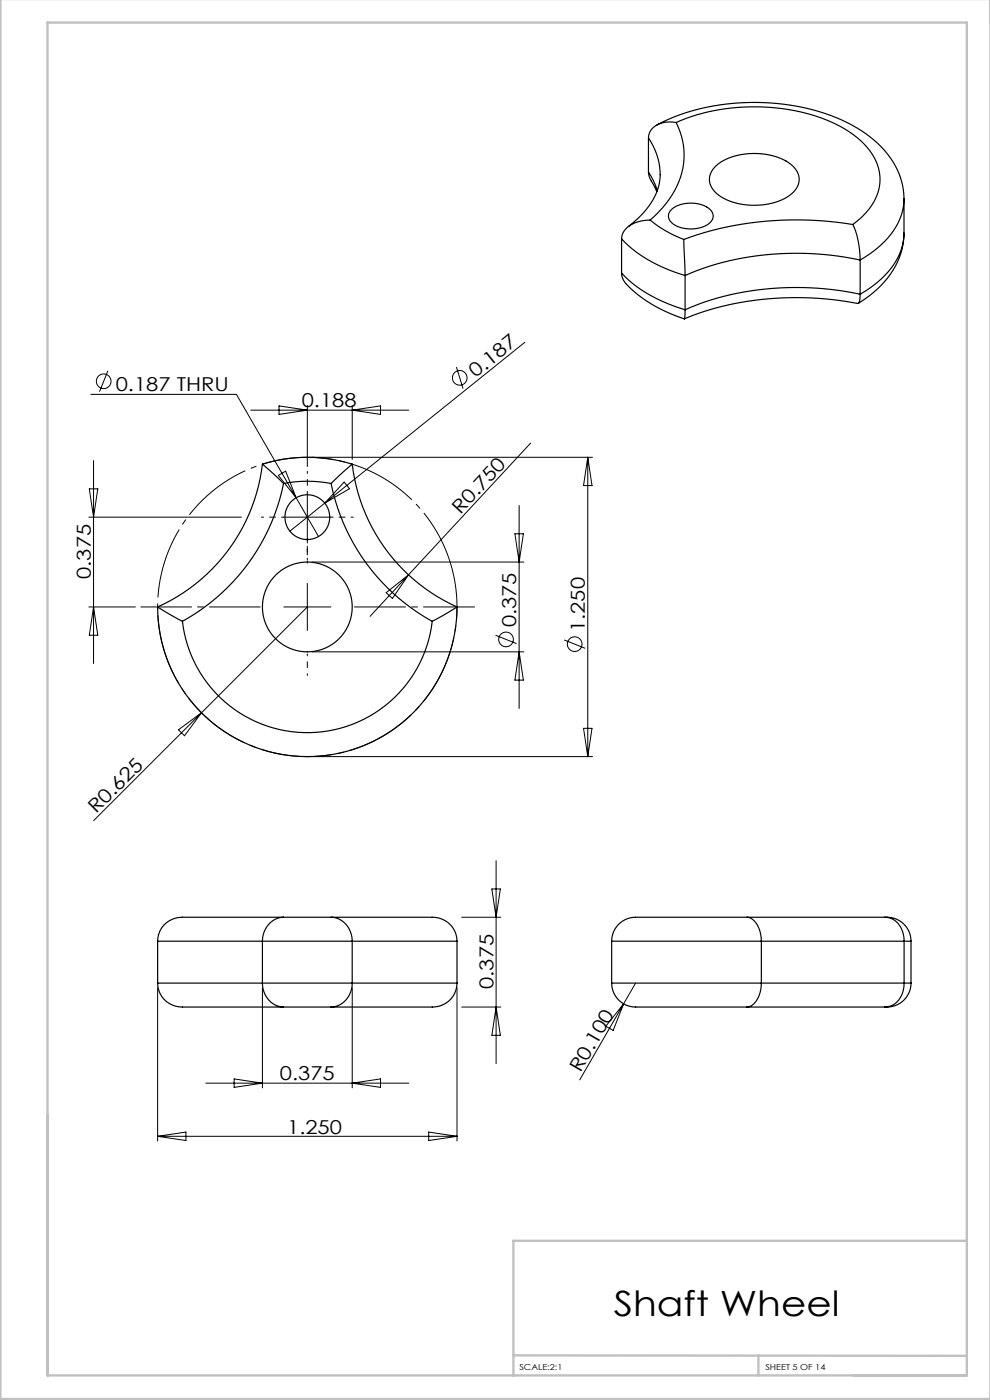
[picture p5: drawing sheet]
<svg xmlns="http://www.w3.org/2000/svg" width="210mm" height="297mm" viewBox="0 0 210 297" stroke-linecap="round" stroke-linejoin="round" font-family="sans-serif">
<g fill="none" stroke="#000" stroke-width=".21">
<path d="M22.9 78.7l-1.8 4.4M96.8 77.9l1.4 4.5M111.3 72.6l-42.4 34.1M19.3 83.7h30.8l17.5 30.1M19.8 97.7v43.1M53.2 87h33.5M59.2 86.1l6 .9-6 .9zM65.2 86v13M66.2 97h59.5M74.7 86v11.5M74.7 87l6-.9v1.8zM112.6 94l-25.9 28"/>
<path d="M124.7 97v63.5M124.7 97l.9 6h-1.8zM18.8 109.7h32.4M18.9 103.7h1.8l-.9 6zM59 100.9l1.6-.9 2.2 5.6zM60.2 109.7h10M65.2 104.7v10M66.2 119.2h44.9M68.9 106.7l-7.4 6M73 102.3l1.1 1.4-5.2 3zM109.2 113.2h1.8l-.9 6zM110.1 107.2v43.1"/>
<path d="M18.8 128.8h9.9M19.8 128.8l.9 6h-1.8zM60.2 128.8h10M65.2 123.8v10M65.2 128.8l-45.3 45.3M66.2 138.3h44.9M81.9 125.7l4.8-3.7-3.5 5zM86.7 122l-8.2 8.8M105.1 134.8l4.5 1.7M110.1 138.3l.9 6h-1.8zM119.7 135.8l4.4 1.7M37.9 154.8l4.8-3.6-3.6 4.9z"/>
<path d="M123.8 154.5h1.8l-.9 6zM66.2 160.5h59.5M97.9 194.6h8.3M104.3 188.6h1.8l-.9 6zM105.2 182.6v43M33.4 209.6v32.5M55.7 209.6v21.2M74.7 209.6v21.2M96.9 209.6v32.5M97.9 213.6h8.3M105.2 213.6l.9 6h-1.8zM132.3 213l-2.2 5.6-1.6-.9z"/>
<path d="M134.8 208.6l-11.8 20.5M43.7 229.8h43M49.7 228.9l6 .9-6 .9zM74.7 229.8l6-.9v1.8zM33.4 241.1h63.5M33.4 241.1l6-.9v1.8zM90.9 240.2l6 .9-6 .9z"/>
<circle cx="22" cy="80.9" r="1.56"/>
<circle cx="97.5" cy="80.2" r="1.56"/>
<circle cx="107.3" cy="135.6" r="1.56"/>
<circle cx="121.9" cy="136.7" r="1.56"/>
</g>
<path d="M95.6 119.5a31.7 31.7 0 0 0-53.2-12.8 31.7 31.7 0 0 0 14.6 52.7 31.7 31.7 0 0 0 39-38.3l-.4-1.6" fill="none" stroke="#000" stroke-width=".21" stroke-dasharray="15.2 1.3 1.3 1.3" stroke-dashoffset="3.1" stroke-linecap="butt"/>
<path d="M60.2 109.7h-4.8M65.2 104.7v-4.7M65.2 114.7v4.8M70.2 109.7h4.7" fill="none" stroke="#000" stroke-width=".21" stroke-dasharray="15.2 1.3 1.3 1.3" stroke-dashoffset="14.8"/>
<path d="M65.2 118.8v-4.6M65.2 138.8v4.5" fill="none" stroke="#000" stroke-width=".21" stroke-dasharray="15.2 1.3 1.3 1.3" stroke-dashoffset="14.9"/>
<path d="M55.2 128.8h-25.3" fill="none" stroke="#000" stroke-width=".21" stroke-dasharray="15.2 1.3 1.3 1.3" stroke-dashoffset="4.5"/>
<path d="M75.2 128.8h25.5" fill="none" stroke="#000" stroke-width=".21" stroke-dasharray="15.2 1.3 1.3 1.3" stroke-dashoffset="4.4"/>
<path d="M.1 -.1v296.9h210M10.1 4.8h195v287h-195zM10.1 236.6v55.3M205.1 263.2h-96.2v28.7M108.9 287.5l96.2 .1M160.9 287.5v4.3" fill="none" stroke="#c0c0c0" stroke-width=".5"/>
<g fill="none" stroke="#000" stroke-width=".25">
<path d="M137.6 29.2a12.1 12.1 0 0 1 .9 13.2 19.5 19.5 0 0 1-5.2 5.7M137.6 36.5a12.3 12.3 0 0 0 1.6 4l.1 .2M137.6 36.5l.9 1.7 .9 2.2M137.6 29.2v7.3M139.4 26.5a47.3 47.3 0 0 1 33.3-3.1 29.3 29.3 0 0 1 15.6 9.4 15.2 15.2 0 0 1 3.5 9.4M143.4 26a42.6 42.6 0 0 1 34 .4 16.1 16.1 0 0 1 8.9 9.1 10.2 10.2 0 0 1-3.2 10.2l-2.2 1.9M143.4 26a15.5 15.5 0 0 1-2.2 17.3l-1.5 1.7-1.8 1.7M143.4 26a5.6 5.6 0 0 0-5.3 1.5l-.5 1.1v.6M151.9 35.1a14 14 0 0 1 12.3-2 6.8 6.8 0 0 1 5.2 4.2 4.3 4.3 0 0 1-2.5 4.6 14.6 14.6 0 0 1-14.4-.5 3.8 3.8 0 0 1-.6-6.3zM131.9 57.9a5.6 5.6 0 0 0 2.6 3.9 31 31 0 0 0 10.7 5.8M131.9 50.7a29.3 29.3 0 0 0 13.4 7.8M131.9 57.9a29.3 29.3 0 0 0 13.4 7.8"/>
<path d="M131.9 50.7v7.2M137.9 46.7a25 25 0 0 0 7.1 4.1M137.9 46.7a6.5 6.5 0 0 0-5.8 2.8l-.2 1.2M142.4 44.5a6.7 6.7 0 0 1 8.4 .2 1.92 1.92 0 0 1-.7 3 6.9 6.9 0 0 1-7.9-.7 1.76 1.76 0 0 1 .2-2.5zM145 50.8l.3 7.7M145.3 58.5v7.2M180.9 47.6a70.8 70.8 0 0 0-35.9 3.2M180.9 47.6a16.9 16.9 0 0 1 1.6 7.6M182.5 55.2a61.8 61.8 0 0 0-37.2 3.3M182.5 55.2v7.2M191.8 49.5a16.9 16.9 0 0 1-7.4 13.3l-2.3 1.5M191.8 42.2a13.8 13.8 0 0 1-5.7 10.4l-3.6 2.6"/>
<path d="M191.8 49.5a13.8 13.8 0 0 1-5.7 10.4l-3.6 2.5M191.8 42.2v7.3M145.2 67.6h.1M145.3 65.7l-.1 1.9M182.5 62.4l-.2 1.5-.2 .4a66.8 66.8 0 0 0-36.9 3.3M182.5 62.4a61.8 61.8 0 0 0-37.2 3.3M55.7 98.5a38.1 38.1 0 0 1-22.3 30.3M55.7 98.5l4.4 4.1M55.7 98.5a31.8 31.8 0 0 1 19 0M74.7 98.5a38.1 38.1 0 0 0 22.2 30.3M74.7 98.5l-4.5 4.1M60.1 102.6a43.2 43.2 0 0 1-21.4 29.2"/>
<path d="M60.1 102.6a26.7 26.7 0 0 1 10.1 0M70.2 102.6a43.2 43.2 0 0 0 21.5 29.2M33.4 128.8a31.8 31.8 0 0 0 31.8 31.7 31.8 31.8 0 0 0 31.7-31.7M33.4 128.8l5.3 3M38.7 131.8a26.7 26.7 0 0 0 26.5 23.6 26.7 26.7 0 0 0 26.5-23.6M96.9 128.8l-5.2 3M33.4 199.7h22.3M33.4 199.7v8.9M55.7 199.7h19M55.7 199.7v8.9M60.1 194.6h10.1M60.1 194.6a4.8 4.8 0 0 0-4.4 5.1"/>
<path d="M60.1 194.6h-19.9a5.9 5.9 0 0 0-6.3 2.9l-.4 1.4-.1 .8M70.2 194.6a4.8 4.8 0 0 1 4.5 5.1M70.2 194.6h20a5.9 5.9 0 0 1 6.3 2.9l.4 1.4v.8M74.7 199.7h22.2M74.7 199.7v8.9M96.9 199.7v8.9M129.7 199.7h31.8M129.7 199.7v8.9M158.4 194.6h-18.7a27.2 27.2 0 0 0-6.6 .3 5.1 5.1 0 0 0-3.4 4.8M158.4 194.6a2.63 2.63 0 0 1 2.3 1.7l.7 1.9 .1 1.5M158.4 194.6h29.3M161.5 199.7h30.3"/>
<path d="M161.5 199.7v8.9M187.7 194.6a5.1 5.1 0 0 1 5.5 5.1M187.7 194.6a4.4 4.4 0 0 1 4.1 4.5v.6M191.8 199.7h1.4M191.8 199.7v8.9M193.2 199.7v8.9M33.4 208.6h22.3M33.4 208.6a5.1 5.1 0 0 0 5.3 5h21.4M55.7 208.6h19M55.7 208.6a4.8 4.8 0 0 0 4.4 5M60.1 213.6h10.1M74.7 208.6a4.8 4.8 0 0 1-4.5 5"/>
<path d="M74.7 208.6h22.2M96.9 208.6a5.1 5.1 0 0 1-5.2 5h-21.5M129.7 208.6a5.2 5.2 0 0 0 6.1 5h22.6M129.7 208.6h31.8M158.4 213.6h29.3M161.5 208.6a5.1 5.1 0 0 1-2.5 4.9l-.6 .1M161.5 208.6h30.3M191.8 208.6a4.6 4.6 0 0 1-4.1 5M191.8 208.6h1.4M193.2 208.6a5.1 5.1 0 0 1-5.5 5"/>
<circle cx="65.2" cy="109.7" r="4.7"/>
<circle cx="65.2" cy="128.8" r="9.5"/>
</g>
<text font-size="7.4" x="130.2" y="279.1">Shaft Wheel</text>
<g font-size="4.1">
<text x="24.6" y="83">0.187 THRU</text>
<text x="100.9" y="80.2" transform="rotate(-39 100.9 80.2)">0.187</text>
<text x="64" y="86.4">0.188</text>
<text x="97.7" y="109.3" transform="rotate(-47 97.7 109.3)">R0.750</text>
<text x="19.3" y="122.8" transform="rotate(-90 19.3 122.8)">0.375</text>
<text x="109.5" y="133.1" transform="rotate(-90 109.5 133.1)">0.375</text>
<text x="124.1" y="134.1" transform="rotate(-90 124.1 134.1)">1.250</text>
<text x="20.4" y="172.8" transform="rotate(-45 20.4 172.8)">R0.625</text>
<text x="104.7" y="209.8" transform="rotate(-90 104.7 209.8)">0.375</text>
<text x="123.2" y="227.7" transform="rotate(-60 123.2 227.7)">R0.100</text>
<text x="59.4" y="229.2">0.375</text>
<text x="60.9" y="240.5">1.250</text>
</g>
<g font-size="1.7">
<text x="110.2" y="290.7">SCALE:2:1</text>
<text x="162.4" y="290.6">SHEET 5 OF 14</text>
</g>
</svg>
